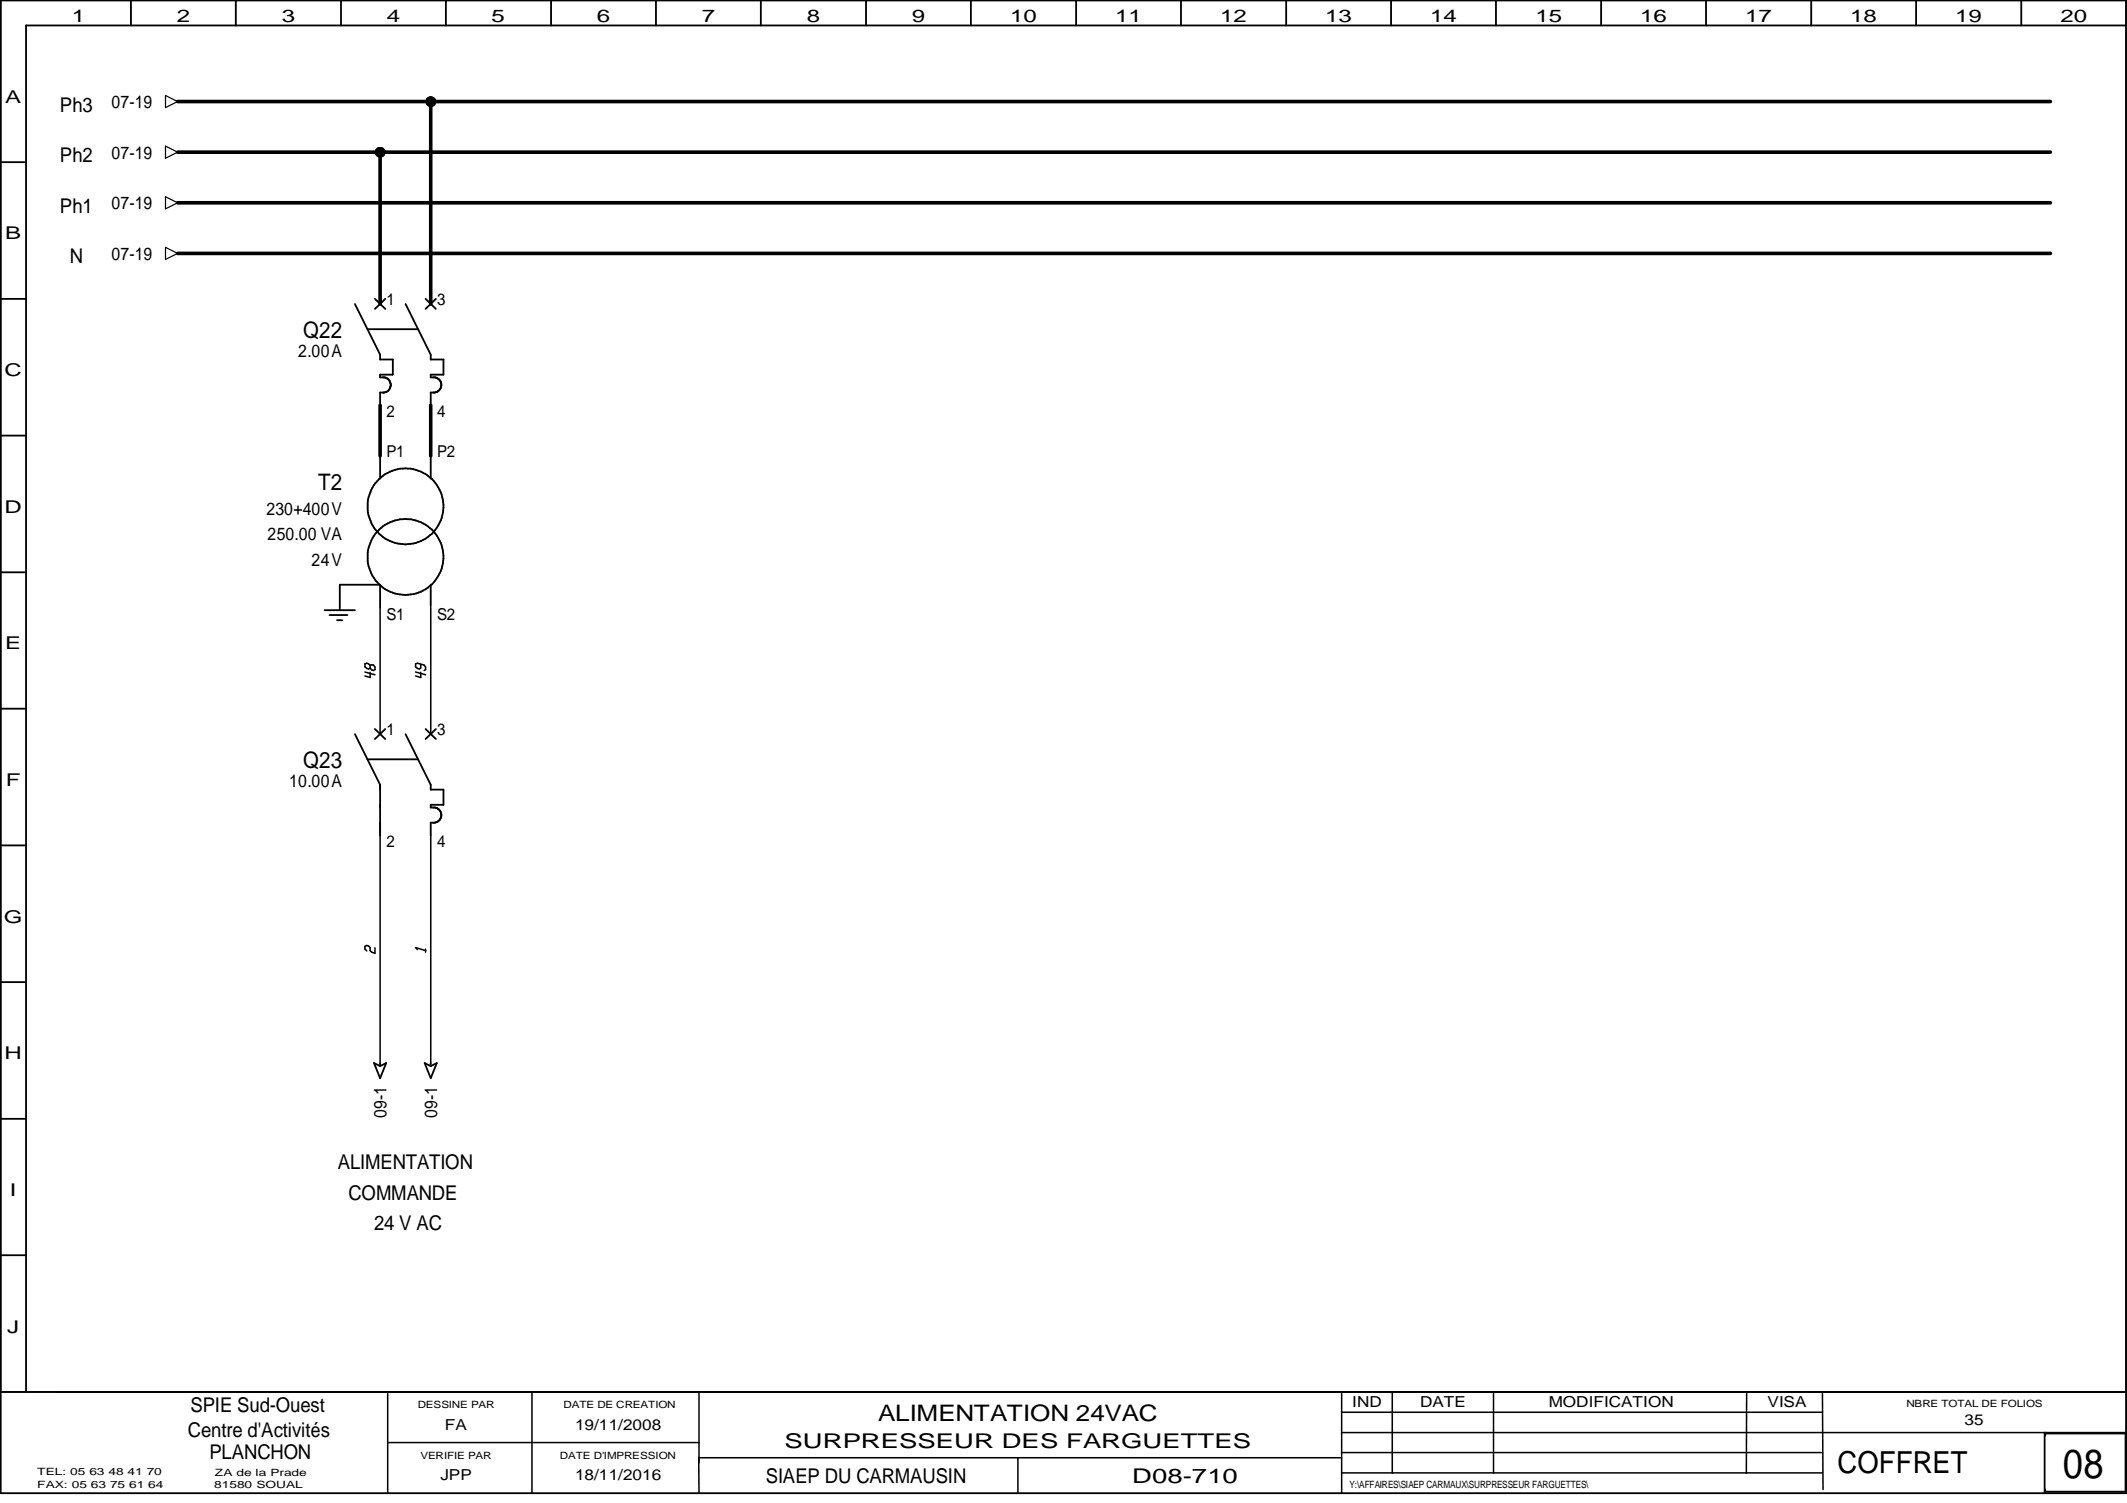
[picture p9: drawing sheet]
<svg xmlns="http://www.w3.org/2000/svg" width="297mm" height="210mm" viewBox="0 0 297 210" stroke-linecap="round" stroke-linejoin="round" font-family="sans-serif">
<path d="M23.1 13.3l1.7 .9-1.7 .8zM23.1 34.5l1.7 .9-1.7 .8zM23.1 20.4l1.7 .9-1.7 .8zM23.1 27.5l1.7 .8-1.7 .9zM.1 208.5v-14.1h296.8v14.1" fill="none" stroke="#000" stroke-width=".17"/>
<g fill="none" stroke="#000" stroke-width=".25">
<path d="M.1 0h296.8v208.5h-296.8zM18.3 0v3.6M32.9 0v3.6M47.6 0v3.6M62.3 0v3.6M77 0v3.6M91.6 0v3.6M106.3 0v3.6M120.9 0v3.6M135.6 0v3.6M150.3 0v3.6M164.9 0v3.6"/>
<path d="M179.6 0v3.6M194.3 0v3.6M208.9 0v3.6M223.6 0v3.6M238.2 0v3.6M252.9 0v3.6M267.6 0v3.6M282.3 0v3.6M296.9 3.6h-293.3v190.8M.1 22.6h3.5M.1 41.7h3.5M49.6 42.5l3.5 7v.7h1.8v2.1h-1.8v.4h.7a1.1 1.1 0 0 1 .8 .9v.3a1.16 1.16 0 0 1-.9 .9h-.6v1.8"/>
<path d="M51.3 46h7.1M52.4 41.7l1.4 1.4M53.8 41.7l-1.4 1.4M56.6 42.5l3.6 7v.7h1.7v2.1h-1.7v.4l.8 .1 .5 .4 .1 .4-.1 .6-.3 .5-.5 .1h-.5v1.8M59.4 41.7l1.5 1.4M60.9 41.7l-1.5 1.4M.1 60.8h3.5M.1 79.9h3.5M52.7 74.3a5.3 5.3 0 0 1-.1-7 5.3 5.3 0 0 1 6.8-1.1 5.3 5.3 0 0 1 1.2 8.1M52.7 74.3a5.3 5.3 0 0 0 2.3 8.5 5.3 5.3 0 0 0 6.9-5.6 5.2 5.2 0 0 0-1.3-2.9M52.7 74.3a5.3 5.3 0 0 0 7.9 0M52.7 74.3a5.3 5.3 0 0 1 7.9 0"/>
<path d="M53.1 63.7v3.1M60.2 63.7v3.1M.1 99h3.5M45.3 85.2h4.3M46 85.9h2.5M47.1 86.6h.7M53.1 84.8v-3.1h-5.6v3.5M60.2 81.7v3M.1 118.1h3.5M49.6 102.5l3.5 7.1v7.1M51.3 106h7.1M52.4 101.8l1.4 1.4"/>
<path d="M53.8 101.8l-1.4 1.4M56.6 102.5l3.6 7.1v.7h1.7v2.1h-1.7v.4h.6l.6 .4a.94 .94 0 0 1 .2 .8l-.2 .5-.4 .3-.8 .1v1.8M59.4 101.8l1.5 1.4M60.9 101.8l-1.5 1.4M.1 137.2h3.5M.1 156.3h3.5M52.2 148.5l.9 .4 .8-.4-.8 2.1zM53.1 148.5v.4M59.3 148.5l.9 .4 .8-.4-.8 2.1zM60.2 148.5v.4M.1 175.3h3.5M.1 194.4h296.8"/>
<path d="M285.5 200.2h11.3v8.1h-11.3zM285.6 200.1v.4M285.6 208v.4"/>
<circle cx="60.2" cy="14.2" r=".62"/>
<circle cx="53.1" cy="21.3" r=".62"/>
</g>
<g fill="none" stroke="#000" stroke-width=".21">
<path d="M51 93.9l1.4 .3M51.7 93.9v.7l-.7-.2M51.7 92.9v.4M51.7 92.9l-.5-.3-.2 .1v.4l.2 .2 .3 .1 .2-.1M51.7 92.9h.5l.2 .2v.4l-.2 .1h-.3l-.2-.3M53.1 84.8v17.7M58 93.9l1.4 .3M58.8 93.9v.7l-.8-.2M58.8 92.8v.5l-.3 .1-.5-.3v-.4l.3-.1 .9 .3 .2 .2v.4l-.2 .1M60.2 84.8v17.7M53.1 116.7v31.8M60.2 116.7v31.8"/>
<path d="M52.4 132.4v.7l-.5-.1-.2-.2v-.5l-.5-.3-.2 .2v.3l.2 .3M58.3 132.6l-.3-.3 1.4 .5M59.4 132.5v.5M54.1 194.4v14.1M74.3 194.4v14.1M97.6 194.4v9.9M187.4 194.4v14.1M187.4 197.2h67.1M194.4 194.4v11.3M208.6 194.4v11.3M243.9 194.4v11.3M254.5 194.4l.1 13.6"/>
<path d="M54.1 201.5h43.5M97.6 203.6v4.9M97.6 203.6h89.8M142.2 203.6v4.9M187.4 200.1h109.5M187.4 202.9h67.1M187.4 205.7h67.1"/>
</g>
<path d="M24.8 14.2h261.5M60.2 14.2v28.3M24.8 35.4h261.5M24.8 28.3h261.5M24.8 21.3h261.5M53.1 21.3v21.2M53.1 56.6v7.1M60.2 56.6v7.1" fill="none" stroke="#000" stroke-width=".51"/>
<g fill="#000">
<circle cx="60.2" cy="14.2" r=".62"/>
<circle cx="53.1" cy="21.3" r=".62"/>
</g>
<text font-size="5.7" x="288.1" y="206.4">08</text>
<text font-size="4.2" x="256.6" y="205.7">COFFRET</text>
<g font-size="3.2">
<text x="42.3" y="47.2">Q22</text>
<text x="44.4" y="68.4">T2</text>
<text x="42.3" y="107.3">Q23</text>
<text x="122.6" y="198.5">ALIMENTATION 24VAC</text>
</g>
<g font-size="2.8">
<text x="8.4" y="15.6">Ph3</text>
<text x="8.4" y="22.6">Ph2</text>
<text x="8.4" y="29.7">Ph1</text>
<text x="9.7" y="36.8">N</text>
<text x="47.2" y="163.3">ALIMENTATION</text>
<text x="48.7" y="167.6">COMMANDE</text>
<text x="52.2" y="171.8">24 V AC</text>
<text x="26.6" y="197.1">SPIE Sud-Ouest</text>
<text x="26.2" y="200.7">Centre d'Activités</text>
<text x="29.2" y="203.8">PLANCHON</text>
<text x="109.6" y="202.2">SURPRESSEUR DES FARGUETTES</text>
<text x="106.9" y="207.1">SIAEP DU CARMAUSIN</text>
<text x="158.1" y="207.1">D08-710</text>
</g>
<g font-size="2.5">
<text x="10" y="3">1</text>
<text x="24.7" y="3">2</text>
<text x="39.4" y="3">3</text>
<text x="54" y="3">4</text>
<text x="68.7" y="3">5</text>
<text x="83.4" y="3">6</text>
<text x="98" y="3">7</text>
<text x="112.7" y="3">8</text>
<text x="127.3" y="3">9</text>
<text x="141.1" y="3">10</text>
<text x="155.7" y="3">11</text>
<text x="170.4" y="3">12</text>
<text x="185.1" y="3">13</text>
<text x="199.7" y="3">14</text>
<text x="214.4" y="3">15</text>
<text x="229.1" y="3">16</text>
<text x="243.7" y="3">17</text>
<text x="258.4" y="3">18</text>
<text x="273" y="3">19</text>
<text x="287.7" y="3">20</text>
<text x=".7" y="14.4">A</text>
<text x="15.6" y="15.1">07-19</text>
<text x="15.6" y="22.1">07-19</text>
<text x="15.6" y="29.2">07-19</text>
<text x=".7" y="33.4">B</text>
<text x="15.6" y="36.3">07-19</text>
<text x=".6" y="52.5">C</text>
<text x="41.7" y="49.9">2.00A</text>
<text x=".6" y="71.6">D</text>
<text x="37.2" y="72">230+400V</text>
<text x="37.4" y="75.5">250.00 VA</text>
<text x="43.5" y="79">24V</text>
<text x=".7" y="90.7">E</text>
<text x=".8" y="109.8">F</text>
<text x="40.4" y="109.9">10.00A</text>
<text x=".5" y="128.9">G</text>
<text x=".6" y="147.9">H</text>
<text x="54" y="156.1" transform="rotate(-90 54 156.1)">09-1</text>
<text x="61" y="156.1" transform="rotate(-90 61 156.1)">09-1</text>
<text x="1.4" y="167">I</text>
<text x="1" y="186.1">J</text>
</g>
<g font-size="2.3">
<text x="54" y="42.5">1</text>
<text x="61" y="42.5">3</text>
<text x="54" y="58.3">2</text>
<text x="61" y="58.3">4</text>
<text x="54" y="63.8">P1</text>
<text x="61" y="63.8">P2</text>
<text x="54" y="86.5">S1</text>
<text x="61" y="86.5">S2</text>
<text x="54" y="102.6">1</text>
<text x="61" y="102.6">3</text>
<text x="54" y="118.3">2</text>
<text x="61" y="118.3">4</text>
</g>
<g font-size="2.1">
<text x="188.8" y="196.5">IND</text>
<text x="198.3" y="196.5">DATE</text>
<text x="216.3" y="196.5">MODIFICATION</text>
<text x="246.8" y="196.5">VISA</text>
<text x="62.1" y="199.7">FA</text>
<text x="80.3" y="199.7">19/11/2008</text>
<text x="274.4" y="199.1">35</text>
<text x="61.5" y="206.8">JPP</text>
<text x="80.3" y="206.8">18/11/2016</text>
</g>
<g font-size="1.4">
<text x="58.3" y="196.7">DESSINE PAR</text>
<text x="78.7" y="196.7">DATE DE CREATION</text>
<text x="266.2" y="196.5">NBRE TOTAL DE FOLIOS</text>
<text x="58.7" y="203.8">VERIFIE PAR</text>
<text x="78.2" y="203.8">DATE D'IMPRESSION</text>
<text x="5.2" y="207.8">FAX: 05 63 75 61 64</text>
<text x="5.2" y="206">TEL: 05 63 48 41 70</text>
<text x="29.9" y="207.8">81580 SOUAL</text>
<text x="30" y="206.1">ZA de la Prade</text>
<text x="188.5" y="207.8">Y:\AFFAIRES\SIAEP CARMAUX\SURPRESSEUR FARGUETTES\</text>
</g>
</svg>
